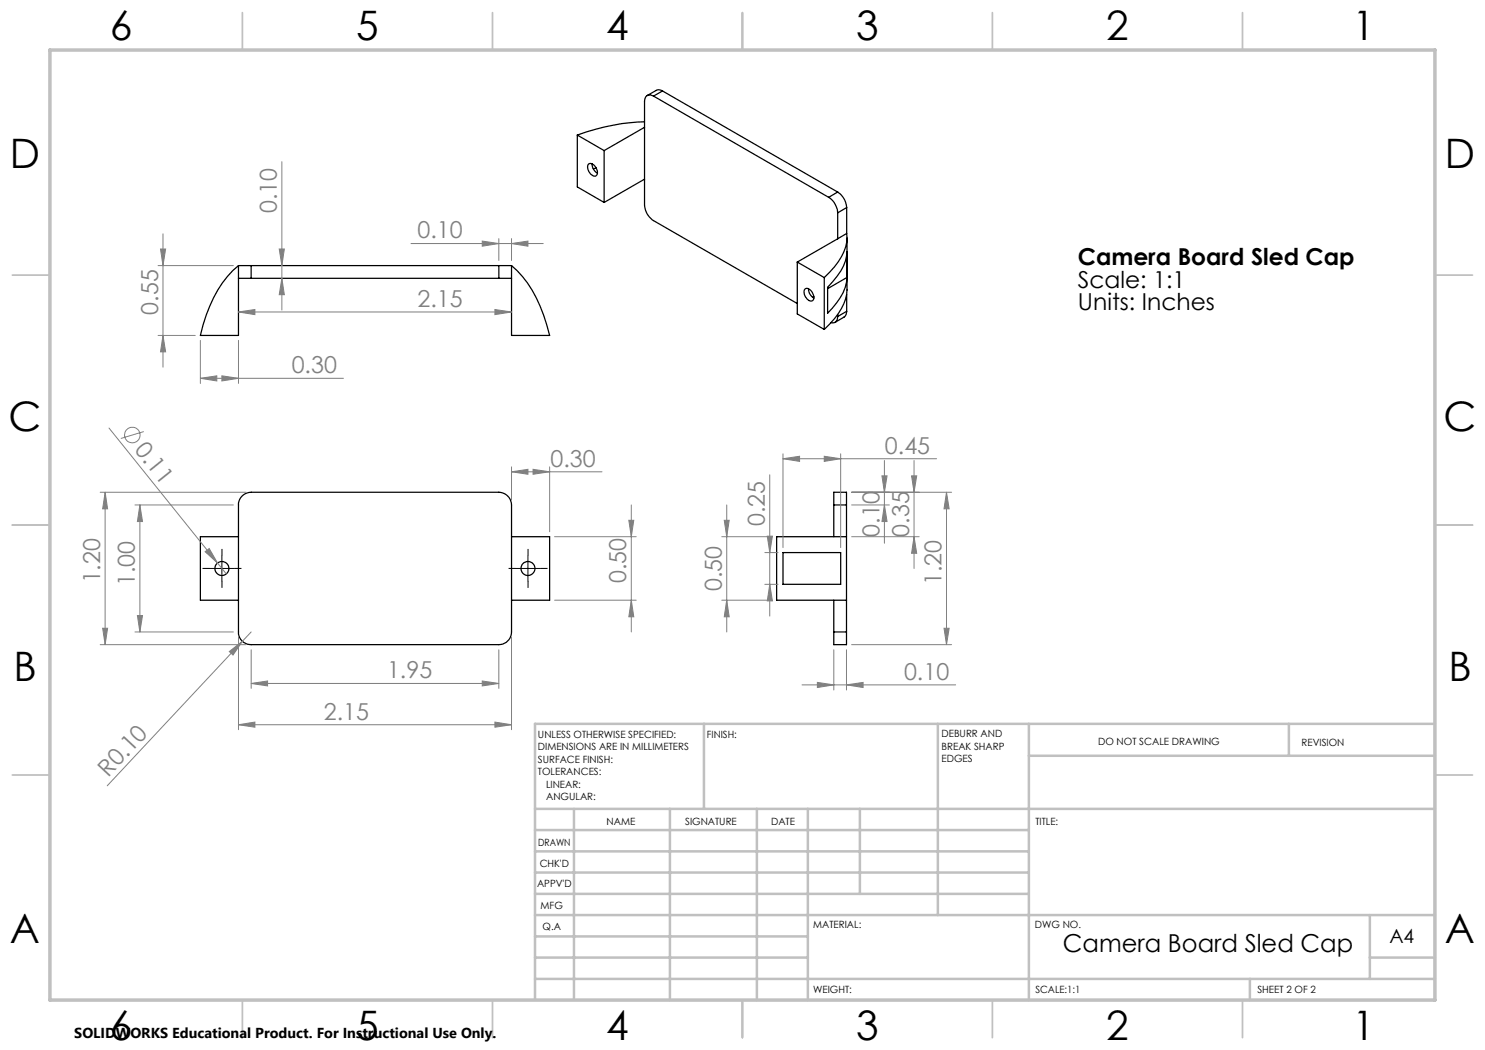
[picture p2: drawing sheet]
<svg xmlns="http://www.w3.org/2000/svg" width="297mm" height="210mm" viewBox="0 0 297 210" stroke-linecap="round" stroke-linejoin="round" font-family="sans-serif">
<g fill="none" stroke="#000" stroke-width=".25">
<path d="M130.7 19.2a1.11 1.11 0 0 0-1.3-.1 1.11 1.11 0 0 0-.5 1.2v20.7a4 4 0 0 0 1.8 3.1l28.8 16.6M130.7 19.2l35 20.3M132.5 18.2l-.5-.2h-.6l-2 1.1M132.5 18.2l-1.8 1M132.5 18.2l35 20.2M115.5 27l5.3 3.1M115.5 27v10.4l5.3 3.1M117.7 32.8a1.32 1.32 0 0 1 1.7 1.2 .71 .71 0 0 1-.1 1 .71 .71 0 0 1-1 0 1.72 1.72 0 0 1-.6-2.2zM118.4 32.8a2.11 2.11 0 0 0 1.1 1.8M119.2 33.6l-.5 .2M120.8 30.1v10.4M128.9 24.4a42.7 42.7 0 0 0-13.4 2.6"/>
<path d="M128.9 25.5l-8.1 4.6M128.9 35.8l-8.1 4.7M165.7 39.5a4 4 0 0 1 1.8 3.1M167.5 38.4a4 4 0 0 1 1.8 3.1M167.5 38.4l-1.8 1.1M46.5 54.1l1.2-1v14h-7.6a26.4 26.4 0 0 1 6.4-13zM47.7 55.7h2.5M47.7 53.1h2.5M50.2 53.1v2.6M50.2 55.7h49.6M50.2 53.1h49.6M99.8 55.7h2.5"/>
<path d="M99.8 53.1h2.5M99.8 53.1v2.6M102.3 53.1a23.4 23.4 0 0 1 7.1 11.9l.5 2.1h-7.6zM159.5 52.4l5.4 3.1M159.5 52.4v10.4l5.4 3.1M161 57.8a1.18 1.18 0 0 1 1.6 1 .78 .78 0 0 1 .2 1 .78 .78 0 0 1-1 .3 1.89 1.89 0 0 1-.8-2.3zM161.7 57.8a2.11 2.11 0 0 0 1.1 1.8M162.8 59.3l-.3 .2M164.9 55.5v10.4M167.5 47.8l-8 4.6M167.5 42.6v5.2M169.3 46.7a8.4 8.4 0 0 1-2.4 6.7l-2 2.1"/>
<path d="M169.3 46.7l-1.8 1.1M169.3 41.5l-1.8 1.1M169.3 41.5v5.2M169.3 58.9v3.4M169.4 47.6v10.4a10.3 10.3 0 0 1-3.5 6.8l-1 1.1M169.4 50.3a9.4 9.4 0 0 1-2.9 6l-1 1.2v5.1a11.6 11.6 0 0 0 3.9-7.1l-3.9 2.2M167.5 63.3a1.06 1.06 0 0 1-1.3 1.2M167.5 62.9v.4M169.3 62.3l-.3 1-2 1.2M169.3 62.3l-1.8 1M48.4 99.2l.7-.5 1.1-.2h49.6a2.59 2.59 0 0 1 2.5 2.5v25.4a2.59 2.59 0 0 1-2.5 2.5h-49.6a2.53 2.53 0 0 1-2.5-2.5v-25.8l.2-.7zM47.7 107.3h-7.6v12.7h7.6"/>
<path d="M102.3 107.3h7.6v12.7h-7.6M156.6 110.5h11.5v6.4h-11.5zM166.8 101v-2.5h2.5v2.5M166.8 101v6.3M166.8 101h2.5M169.3 107.3h-14v12.7h14M169.3 101v25.4M166.8 126.4v2.5h2.5v-2.5M166.8 126.4h2.5M166.8 120v6.4"/>
<circle cx="44.4" cy="113.7" r="1.41"/>
<circle cx="105.6" cy="113.7" r="1.41"/>
</g>
<g fill="none" stroke="#808080" stroke-width=".2">
<path d="M56.4 32.3v29.7M31.6 53.1h15.1M32.1 49.8h1l-.5 3.3zM32.6 46.8v26.6M55.8 49.8h1.1l-.5 3.3zM56.4 55.7l.5 3.2h-1.1zM82.2 48.7h26.5M96.4 48.2l3.4 .5-3.4 .5zM99.8 47.7v4.4M102.3 48.7l3.3-.5v1zM102.3 47.7v4.4M31.6 67.1h7.5"/>
<path d="M32.6 67.1l.5 3.3h-1zM40.1 75.7l3.3-.5v1zM40.1 68.1v8.6M40.1 75.7h28.6M44.4 75.2l3.3 .5-3.3 .5zM47.7 62.4l3.3-.5v1zM47.7 68.1v8.6M47.7 62.4h54.6M99 61.9l3.3 .5-3.3 .5zM20 98.5h29.2M21 98.5l.5 3.3h-1zM21 98.5v30.4"/>
<path d="M21.8 85.6l21.7 27M28.8 86.3l-4.6 1.4M102.3 94.4l3.3-.5v1zM102.3 93.4v6.6M102.3 94.4h18.1M106.6 93.9l3.3 .5-3.3 .5zM109.9 93.4v13M154 95v28.2M156.6 91.7l3.3-.4v1zM156.6 90.8v18.7M156.6 91.7h30.7M164.9 91.3l3.2 .4-3.2 .6z"/>
<path d="M168.1 90.8v18.7M170.3 98.5h20M176.4 95.2h1l-.5 3.3zM176.9 92.1v16.5M182.3 95.2h1l-.5 3.3zM182.8 92.1v21.6M189.3 98.5l.5 3.3h-1zM189.3 98.5v30.4M27 101h19.7M28 101l.5 3.3h-1zM28 101v25.4M41 110.3l.8-.6 1.7 2.9z"/>
<path d="M43.5 112.6l1.8 2.2M110.9 107.3h16.3M125.8 104.1h1l-.5 3.2zM126.3 101v25.4M144.4 107.3h9.9M144.9 104.1h.9l-.5 3.2zM145.3 101v25.4M153 116.9h2.6M153 110.5h2.6M153.5 107.2h1l-.5 3.3zM154 116.9l.5 3.3h-1zM170.3 107.3h13.5"/>
<path d="M170.3 101h7.6M176.9 101l.5 3.3h-1zM182.8 107.3l.5 3.4h-1zM20 128.9h29.2M20.5 125.7h1l-.5 3.2zM27 126.4h19.7M27.5 123.1h1l-.5 3.3zM45.9 130.3l2.6-2-1.9 2.7zM47.7 127.4v18.5M48.5 128.3l-27.1 28.9M50.2 136.7l3.3-.5v1zM50.2 130v7.7"/>
<path d="M50.2 136.7h49.6M50.2 126.4l-1.7 1.9M96.4 136.2l3.4 .5-3.4 .5zM99.8 130v7.7M102.3 127.4v18.5M110.9 120h16.3M126.3 120l.5 3.4h-1zM144.4 120h9.9M145.3 120l.5 3.4h-.9zM160.4 137h30.7M163.5 136.5l3.3 .5-3.3 .5zM166.8 130v8"/>
<path d="M169.3 137l3.3-.5v1zM169.3 130v8M170.3 128.9h20M188.8 125.7h1l-.5 3.2zM47.7 144.9l3.3-.5v1zM47.7 144.9h54.6M99 144.4l3.3 .5-3.3 .5z"/>
<circle cx="26.5" cy="87" r="1.56"/>
</g>
<path d="M41.9 113.7h-1.4M44.4 111.2v-1.4M44.4 116.2v1.4M46.9 113.7h1.4M103.1 113.7h-1.4M105.6 111.2v-1.4M105.6 116.2v1.4M108.1 113.7h1.4" fill="none" stroke="#000" stroke-width=".2" stroke-dasharray="15.2 1.3 1.3 1.3" stroke-linecap="butt"/>
<path d="M41.9 113.7h5M44.4 111.2v5M103.1 113.7h5M105.6 111.2v5" fill="none" stroke="#000" stroke-width=".2"/>
<g fill="none" stroke="#c0c0c0" stroke-width=".35">
<path d="M48.5 2.5v7.5M98.5 2.5v7.5M148.5 2.5v7.5M198.5 2.5v7.5M248.5 2.5v7.5M2.5 55h7.5M287 55h7.5M2.5 105h7.5M287 105h7.5M2.5 155h7.5M287 155h7.5M48.5 200v7.5"/>
<path d="M98.5 200v7.5M148.5 200v7.5M198.5 200v7.5M248.5 200v7.5"/>
</g>
<g fill="none" stroke="#c0c0c0" stroke-width=".5">
<path d="M140.8 144.8v17M187.6 144.8v38.2M205.8 144.8v55.2M205.8 151.2h81.2M257.8 144.8v6.4M287 144.8h-180v55.2M107 161.8h180M107 178.8h98.8M107 174.5h98.8M107 170.3h98.8M107 166h98.8M114.8 161.8v38.2"/>
<path d="M134 161.8v38.2M151.4 161.8v38.2M161.6 161.8v38.2M172 161.8v17M107 195.8h180M107 191.5h54.6M107 187.3h54.6M107 183h180M250 195.8v4.2M274 191.5h13M274 183v12.8"/>
</g>
<path d="M10 10h277v190h-277z" fill="none" stroke="#c0c0c0" stroke-width=".7"/>
<g fill="#808080">
<path d="M41 110.3l.8-.6 1.7 2.9z"/>
<path d="M45.9 130.3l2.6-2-1.9 2.7z"/>
<path d="M164.9 91.3l3.2 .4-3.2 .6zM156.6 91.7l3.3-.4v1zM169.3 137l3.3-.5v1zM163.5 136.5l3.3 .5-3.3 .5z"/>
<path d="M96.4 136.2l3.4 .5-3.4 .5zM50.2 136.7l3.3-.5v1zM44.4 75.2l3.3 .5-3.3 .5zM40.1 75.7l3.3-.5v1z"/>
<path d="M47.7 144.9l3.3-.5v1zM99 144.4l3.3 .5-3.3 .5zM102.3 94.4l3.3-.5v1zM106.6 93.9l3.3 .5-3.3 .5zM47.7 62.4l3.3-.5v1zM99 61.9l3.3 .5-3.3 .5z"/>
<path d="M96.4 48.2l3.4 .5-3.4 .5zM102.3 48.7l3.3-.5v1z"/>
<path d="M145.3 120l.5 3.4h-.9zM144.9 104.1h.9l-.5 3.2zM154 116.9l.5 3.3h-1zM153.5 107.2h1l-.5 3.3z"/>
<path d="M27.5 123.1h1l-.5 3.3zM28 101l.5 3.3h-1zM126.3 120l.5 3.4h-1zM125.8 104.1h1l-.5 3.2z"/>
<path d="M189.3 98.5l.5 3.3h-1zM188.8 125.7h1l-.5 3.2zM182.3 95.2h1l-.5 3.3zM182.8 107.3l.5 3.4h-1zM176.4 95.2h1l-.5 3.3zM176.9 101l.5 3.3h-1z"/>
<path d="M21 98.5l.5 3.3h-1zM20.5 125.7h1l-.5 3.2zM55.8 49.8h1.1l-.5 3.3zM56.4 55.7l.5 3.2h-1.1z"/>
<path d="M32.1 49.8h1l-.5 3.3zM32.6 67.1l.5 3.3h-1z"/>
</g>
<g font-size="8.1">
<text x="22" y="8">6</text>
<text x="71.2" y="8">5</text>
<text x="121.2" y="8">4</text>
<text x="171.2" y="8">3</text>
<text x="221.2" y="8">2</text>
<text x="270.5" y="8">1</text>
<text x="2" y="33.6">D</text>
<text x="289" y="33.6">D</text>
<text x="1.7" y="86.1">C</text>
<text x="288.7" y="86.1">C</text>
<text x="2.7" y="136.1">B</text>
<text x="289.7" y="136.1">B</text>
<text x="2" y="188.6">A</text>
<text x="289" y="188.6">A</text>
<text x="22" y="208">6</text>
<text x="71.2" y="208">5</text>
<text x="121.2" y="208">4</text>
<text x="171.2" y="208">3</text>
<text x="221.2" y="208">2</text>
<text x="270.5" y="208">1</text>
</g>
<text font-size="4.9" x="212.6" y="190.3">Camera Board Sled Cap</text>
<g font-size="4.7" fill="#808080">
<text x="55.4" y="42.7" transform="rotate(-90 55.4 42.7)">0.10</text>
<text x="83.5" y="47.7">0.10</text>
<text x="31.6" y="62.9" transform="rotate(-90 31.6 62.9)">0.55</text>
<text x="83.5" y="61.4">2.15</text>
<text x="58.3" y="74.6">0.30</text>
<text x="26.8" y="90.1" transform="rotate(51 26.8 90.1)">0.11</text>
<text x="110.1" y="93.3">0.30</text>
<text x="177" y="90.7">0.45</text>
<text x="153" y="105.3" transform="rotate(-90 153 105.3)">0.25</text>
<text x="175.9" y="107.3" transform="rotate(-90 175.9 107.3)">0.10</text>
<text x="181.8" y="107.3" transform="rotate(-90 181.8 107.3)">0.35</text>
<text x="20" y="116.7" transform="rotate(-90 20 116.7)">1.20</text>
<text x="27" y="117.2" transform="rotate(-90 27 117.2)">1.00</text>
<text x="125.3" y="116.6" transform="rotate(-90 125.3 116.6)">0.50</text>
<text x="144.3" y="118.2" transform="rotate(-90 144.3 118.2)">0.50</text>
<text x="188.3" y="117.1" transform="rotate(-90 188.3 117.1)">1.20</text>
<text x="77.4" y="135.7">1.95</text>
<text x="180.8" y="136">0.10</text>
<text x="64.8" y="143.9">2.15</text>
<text x="21.6" y="155.5" transform="rotate(-47 21.6 155.5)">R0.10</text>
</g>
<g font-size="4.7">
<text x="215.6" y="53">Camera Board Sled Cap</text>
<text x="215.6" y="57.5">Scale: 1:1</text>
<text x="215.6" y="62">Units: Inches</text>
</g>
<text font-size="3.9" x="277.9" y="188.5">A4</text>
<text font-size="2.9" x="14.9" y="207.6">SOLIDWORKS Educational Product. For Instructional Use Only.</text>
<g font-size="2">
<text x="107.6" y="147.6">UNLESS OTHERWISE SPECIFIED:</text>
<text x="141.4" y="147.6">FINISH:</text>
<text x="188.3" y="147.5">DEBURR AND</text>
<text x="188.3" y="150">BREAK SHARP</text>
<text x="219.6" y="149">DO NOT SCALE DRAWING</text>
<text x="260.3" y="149.2">REVISION</text>
<text x="107.6" y="150.1">DIMENSIONS ARE IN MILLIMETERS</text>
<text x="107.6" y="152.6">SURFACE FINISH:</text>
<text x="107.6" y="155.1">TOLERANCES:</text>
<text x="188.3" y="152.5">EDGES</text>
<text x="109.2" y="157.6">LINEAR:</text>
<text x="109.2" y="160.1">ANGULAR:</text>
<text x="121.3" y="165">NAME</text>
<text x="137" y="164.9">SIGNATURE</text>
<text x="154.2" y="164.9">DATE</text>
<text x="207.1" y="164.9">TITLE:</text>
<text x="107.6" y="169.1">DRAWN</text>
<text x="107.9" y="173.3">CHK'D</text>
<text x="107.4" y="177.4">APPV'D</text>
<text x="108.1" y="181.8">MFG</text>
<text x="108.5" y="186">Q.A</text>
<text x="162.6" y="185.5">MATERIAL:</text>
<text x="207" y="185.5">DWG NO.</text>
<text x="162.6" y="198.5">WEIGHT:</text>
<text x="207.1" y="198.6">SCALE:1:1</text>
<text x="251.5" y="198.6">SHEET 2 OF 2</text>
</g>
</svg>
